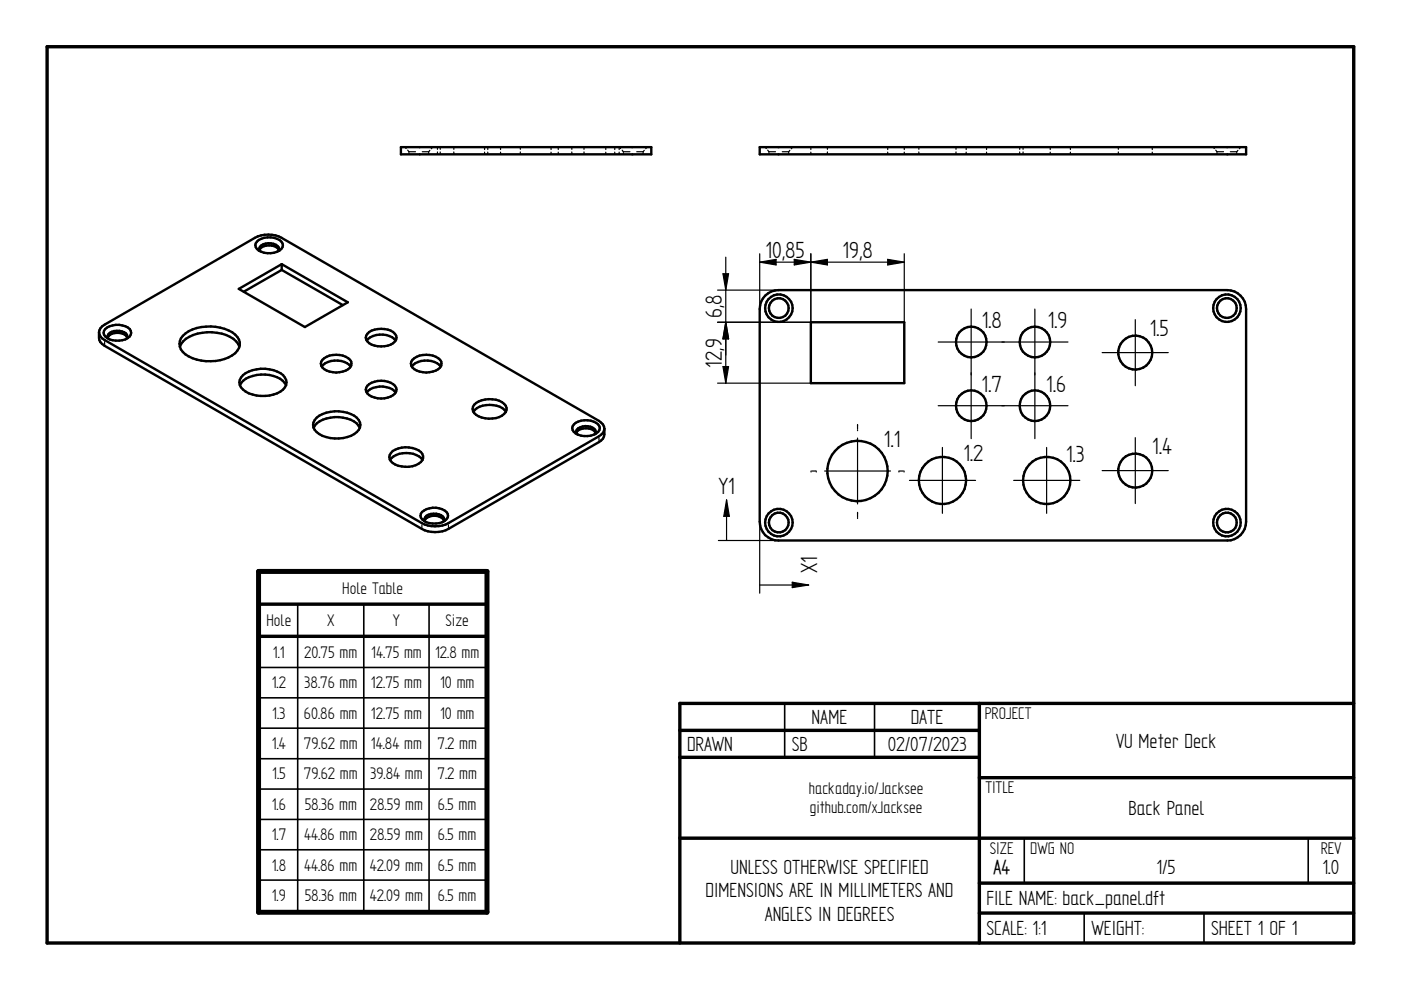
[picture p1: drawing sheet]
<svg xmlns="http://www.w3.org/2000/svg" width="297mm" height="210mm" viewBox="0 0 297 210" stroke-linecap="round" stroke-linejoin="round" font-family="sans-serif">
<path d="M10 9.9h277v190h-277zM54.8 128.1h48.4M54.8 134.9h48.4M144.1 154.9h63.5M207.6 149.1v50.8M287 149.1h-142.9v50.8M144.1 160.6h63.5M144.1 177.7h142.9M207.6 164.9h79.4M207.6 187.2h79.4M207.6 193.6h79.4" fill="none" stroke="#000" stroke-width=".72"/>
<g fill="none" stroke="#000" stroke-width=".34">
<path d="M287 16.3v12.7M63.1 128.1v65.3M77.1 128.1v65.3M91 128.1v65.3M54.8 141.5h48.4M54.8 148h48.4M54.8 154.4h48.4M166.4 149.1v11.5M185.4 149.1v11.5M54.8 160.9h48.4M54.8 167.3h48.4M54.8 173.7h48.4"/>
<path d="M217.2 177.8v9.4M277.4 177.8v9.4M54.8 180.2h48.4M54.8 186.6h48.4M229.9 193.6v6.3M255.3 193.6v6.3"/>
</g>
<g fill="none" stroke="#000" stroke-width=".25">
<path d="M85.9 31.2l.2 .3M86.4 31.8l.3 .4M86.7 32.2h1.4M86.7 32.2v.1M86.7 32.5v.2M89.5 32.2h1.4M90.9 32.2v.1M90.9 32.6v.1M91.1 31.9l-.2 .3M91.7 31.2l-.3 .3M92.7 31.2v.5M92.7 32.2v.5"/>
<path d="M93.3 31.2v.5M93.3 32.2v.5M96.2 31.2v.5M96.2 32.2v.5M102.7 31.2v.5M102.7 32.3v.4M103.4 31.2v.5M103.4 32.3v.4M106.1 31.2v.5M106.1 32.3v.4M110.3 31.2v.5M110.3 32.2v.5"/>
<path d="M116.8 31.2v.5M116.8 32.3v.4M118.4 31.2v.5M118.4 32.3v.4M121.2 31.2v.5M121.2 32.2v.5M123.8 31.2v.5M123.8 32.2v.5M128.4 31.2v.5M128.4 32.3v.4M130.3 31.2v.5M130.3 32.3v.4"/>
<path d="M131.3 31.2v.5M131.3 32.3v.4M131.4 31.2l.2 .3M131.9 31.8l.3 .4M132.2 32.2h1.4M132.2 32.2v.1M132.2 32.5v.2M135 32.2h1.4M136.4 32.2v.1M136.4 32.6v.1M136.6 31.9l-.2 .3M137.2 31.2l-.3 .3"/>
<path d="M162.2 31.2l.3 .3M162.8 31.8l.2 .4M163 32.2h1.4M163 32.2v.1M163 32.5v.2M165.9 32.2h1.3M167.2 32.2v.1M167.2 32.6v.1M167.5 31.9l-.3 .3M168.1 31.2l-.3 .3M171.9 31.2v.5M171.9 32.3v.4"/>
<path d="M175.4 31.2v.5M175.4 32.2v.5M188.2 31.2v.5M188.2 32.3v.4M191.7 31.2v.5M191.7 32.3v.4M194.8 31.2v.5M194.8 32.2v.5M202.7 31.2v.5M202.7 32.2v.5M204.8 31.2v.5M204.8 32.3v.4"/>
<path d="M209.2 31.2v.5M209.2 32.3v.4M216.2 31.2v.5M216.2 32.2v.5M216.9 31.2v.5M216.9 32.2v.5M222.7 31.2v.5M222.7 32.3v.4M226.9 31.2v.5M226.9 32.3v.4M237.1 31.2v.5M237.1 32.2v.5"/>
<path d="M244.3 31.2v.5M244.3 32.3v.4M257.2 31.2l.3 .3M257.8 31.8l.2 .4M258 32.2h1.4M258 32.2v.1M258 32.5v.2M260.9 32.2h1.3M262.2 32.2v.1M262.2 32.6v.1M262.5 31.9l-.3 .3M263.1 31.2l-.3 .3"/>
<path d="M153.3 58h1.2l-.6 3.5zM153.9 54.5v26.7M161.1 53.8v11.7M161.1 55.6h30.6M161.1 55.6l3.4-.6v1.2zM168.4 55v1.2l7-1.2v1.2zM171.9 53.8v14.5h-19.8M188.2 55l3.5 .6-3.5 .6zM191.7 53.8v14.5M22.2 72.4v.6M152.1 61.5h13M153.3 77.7h1.2l-.6 3.5z"/>
<path d="M153.9 68.3l.6 3.5h-1.2zM198.9 72.5h27.5M205.9 65.5v27.5M219.4 65.5v27.5M233.7 74.8h14M240.7 67.8v14M127 92.9v.5M152.1 81.2h19.8M172 99.9h.1M172.1 99.9h.8M173.1 99.9h.1M174.8 99.9h14"/>
<path d="M181.8 91.1h.1M181.8 90h.1M181.8 90.2v.7M181.8 92.9v13.9M190.6 99.9h.1M190.7 99.9h.8M191.7 99.9h.1M198.9 86h27.5M199.8 94.9v13.9M221.9 94.9v13.9M233.7 99.8h14M240.7 92.8v14"/>
<path d="M89.4 111.3v.5M95.1 111.3v.5M152.3 114.6h12.8M154 106v8.6M154 106l.6 3.5h-1.1zM161.1 110.6v15.2M181.8 108.6h.1M181.8 109.7h.1M181.8 108.8v.8M192.8 101.9h14M214.9 101.9h14M161.1 124h10.3"/>
<path d="M168 123.4l3.4 .6-3.4 .6z"/>
</g>
<g fill="none" stroke="#000" stroke-width=".51">
<path d="M85 31.2h53.1v1.5h-53.1zM161.1 31.2h103.1v1.5h-103.1zM54.5 51.2a4.1 4.1 0 0 1 5.1 0 1.32 1.32 0 0 1-.9 2.2 3.7 3.7 0 0 1-4.5-1l-.1-.4zM55 53a2.7 2.7 0 0 1 4.1 0M55.2 53.3a1.11 1.11 0 0 1 0-1.2 1.11 1.11 0 0 1 1.1-.5 2.62 2.62 0 0 1 2.8 .9l-.1 .8M59.7 57.2l-8 4.6M59.7 57.2l13 7.5M59.7 56v1.2M21 70.4a2.42 2.42 0 0 0 1.2 2.9l67.2 38.8a6.2 6.2 0 0 0 5.7 0l31.9-18.4a2.3 2.3 0 0 0 1.1-2.8M21 70.4a1.99 1.99 0 0 1 1.2-1.6l31.9-18.4a6.2 6.2 0 0 1 5.6 0l67.3 38.8a2.03 2.03 0 0 1 1.1 1.7M21 70.4a1.98 1.98 0 0 0 1.2 1.7l67.2 38.8a6.2 6.2 0 0 0 5.7 0l31.9-18.4a1.9 1.9 0 0 0 1.1-1.6M22.3 69.8a4.2 4.2 0 0 1 5.2 0 1.4 1.4 0 0 1-.9 2.2 3.9 3.9 0 0 1-4.5-1v-.9z"/>
<path d="M22.9 71.5a2.65 2.65 0 0 1 4.1 0M23 71.8a1.17 1.17 0 0 1 1.2-1.6 2.75 2.75 0 0 1 2.7 .8l.1 .3-.2 .5M38.1 73.5a4.8 4.8 0 0 1 3.8-2.8 10.1 10.1 0 0 1 7.6 1.1l1 1.1 .3 .6M38.8 71.2a8.5 8.5 0 0 1 7.9-1.7 4.9 4.9 0 0 1 4.1 3.1 3.4 3.4 0 0 1-2.3 3.2 9.8 9.8 0 0 1-9.2-.7 2.55 2.55 0 0 1-.5-3.9zM50.6 61.3l9.1-5.3 14 8.1-9.1 5.2zM51.5 79.5a7.3 7.3 0 0 1 8.5 0 2.06 2.06 0 0 1-.5 3.5 7.5 7.5 0 0 1-8-.4 1.9 1.9 0 0 1 0-3.1zM68.2 77.7a4.3 4.3 0 0 1 6.1 0M68.4 76.3a4.6 4.6 0 0 1 5.8 0 1.43 1.43 0 0 1-.9 2.3 4.9 4.9 0 0 1-4.9-.7 1.17 1.17 0 0 1 0-1.6zM77.8 72.2a4.3 4.3 0 0 1 6.1 0M78.3 70.4a4.8 4.8 0 0 1 5.4 .4 1.43 1.43 0 0 1-.9 2.3 4.7 4.7 0 0 1-4.9-.7 1.25 1.25 0 0 1 .4-2zM87.3 77.7a4.3 4.3 0 0 1 6.1 0M87.5 76.3a4.6 4.6 0 0 1 5.8 0 1.43 1.43 0 0 1-.9 2.3 4.9 4.9 0 0 1-4.9-.7 1.17 1.17 0 0 1 0-1.6z"/>
<path d="M162.2 62.7a3.9 3.9 0 0 1 2.9-1.2h95.1a4 4 0 0 1 4 4v45.1a4 4 0 0 1-4 4h-95.1a3.9 3.9 0 0 1-4-4v-45.1a3.9 3.9 0 0 1 1.1-2.8zM171.9 68.3h19.8v12.9h-19.8zM50.9 81.7a4.2 4.2 0 0 1 3.5-2.2 6.5 6.5 0 0 1 6 1.7l.3 .5M66.5 90.7a4.3 4.3 0 0 1 3.6-2.1 6.4 6.4 0 0 1 5.9 1.6l.3 .5M67.1 88.6a7.3 7.3 0 0 1 8.5 0 2.02 2.02 0 0 1-.5 3.4 7.5 7.5 0 0 1-8-.4 1.9 1.9 0 0 1 0-3zM77.8 83.2a4.3 4.3 0 0 1 6.1 0M77.9 81.8a4.6 4.6 0 0 1 5.8 0 1.43 1.43 0 0 1-.9 2.3 4.6 4.6 0 0 1-4.9-.7 1.17 1.17 0 0 1 0-1.6zM82.7 97.5a4.9 4.9 0 0 1 6.6-.4l.3 .4M83.3 95.6a5.4 5.4 0 0 1 5.9 .2 1.49 1.49 0 0 1-.5 2.5 5.2 5.2 0 0 1-5.8-.5 1.42 1.42 0 0 1 .4-2.2zM100.4 87.3a4.7 4.7 0 0 1 5.6-1.1l1 .7 .3 .4M100.5 85.8a5.1 5.1 0 0 1 6.4-.2 1.46 1.46 0 0 1-.5 2.5 5.3 5.3 0 0 1-5.9-.5 1.34 1.34 0 0 1 0-1.8zM121.7 90a3.9 3.9 0 0 1 5.4 .4 1.38 1.38 0 0 1-1.2 1.8 3.7 3.7 0 0 1-4.5-1l-.1-.4z"/>
<path d="M122.2 91.8a2.65 2.65 0 0 1 4.1 0M126.3 91.8a1.38 1.38 0 0 0-1.7-1.4 2.26 2.26 0 0 0-2.4 1l.1 .7M126.3 91.8l-.2 .3M89.5 108.5a3.9 3.9 0 0 1 5.4 .4 1.74 1.74 0 0 1-1.8 2 3.7 3.7 0 0 1-3.9-1.2v-.8zM90 110.4a2.58 2.58 0 0 1 4.1 0M94.1 110.4a1.44 1.44 0 0 0-1.6-1.5 2.22 2.22 0 0 0-2.5 1.1l.2 .6M94.1 110.4l-.1 .2"/>
<circle cx="165.1" cy="65.3" r="2.09"/>
<circle cx="165.1" cy="65.4" r="2.92"/>
<circle cx="205.9" cy="72.5" r="3.2"/>
<circle cx="219.4" cy="72.5" r="3.2"/>
<circle cx="240.7" cy="74.8" r="3.6"/>
<circle cx="260.1" cy="65.3" r="2.09"/>
<circle cx="260.1" cy="65.3" r="2.92"/>
<circle cx="181.8" cy="99.9" r="6.4"/>
<circle cx="205.9" cy="86" r="3.2"/>
<circle cx="219.4" cy="86" r="3.2"/>
<circle cx="240.7" cy="99.8" r="3.6"/>
<circle cx="165.1" cy="110.8" r="2.09"/>
<circle cx="165.1" cy="110.8" r="2.92"/>
<circle cx="199.8" cy="101.9" r="5"/>
<circle cx="221.9" cy="101.9" r="5"/>
<circle cx="260.1" cy="110.8" r="2.09"/>
<circle cx="260.1" cy="110.8" r="2.92"/>
</g>
<path d="M153.3 58h1.2l-.6 3.5zM161.1 55.6l3.4-.6v1.2zM168.4 55l3.5 .6-3.5 .6zM171.9 55.6l3.5-.6v1.2zM188.2 55l3.5 .6-3.5 .6zM153.9 68.3l.6 3.5h-1.2zM153.3 77.7h1.2l-.6 3.5zM154 106l.6 3.5h-1.1zM168 123.4l3.4 .6-3.4 .6z" fill="#000"/>
<path d="M54.8 121.2h48.4v72.2h-48.4z" fill="none" stroke="#000" stroke-width="1.1"/>
<g font-size="5.6">
<text x="162.3" y="54.7">10,85</text>
<text x="178.6" y="54.7">19,8</text>
<text x="153" y="67.4" transform="rotate(-90 153 67.4)">6,8</text>
<text x="208.1" y="69.6">1.8</text>
<text x="222.2" y="69.5">1.9</text>
<text x="243.8" y="71.2">1.5</text>
<text x="153" y="77.9" transform="rotate(-90 153 77.9)">12,9</text>
<text x="208.1" y="83.1">1.7</text>
<text x="221.8" y="83.1">1.6</text>
<text x="187.4" y="94.7">1.1</text>
<text x="204.3" y="97.8">1.2</text>
<text x="226" y="97.9">1.3</text>
<text x="244.3" y="96.3">1.4</text>
<text x="152.3" y="104.8">Y1</text>
<text x="173.2" y="121.6" transform="rotate(-90 173.2 121.6)">X1</text>
</g>
<g font-size="4.9">
<text x="172.1" y="153.5">NAME</text>
<text x="193.1" y="153.5">DATE</text>
<text x="145.7" y="159.2">DRAWN</text>
<text x="167.9" y="159.2">SB</text>
<text x="188.2" y="159.2">02/07/2023</text>
<text x="236.6" y="158.5">VU Meter Deck</text>
<text x="239.3" y="172.8">Back Panel</text>
<text x="154.9" y="185.3">UNLESS OTHERWISE SPECIFIED</text>
<text x="245.2" y="185.3">1/5</text>
<text x="280.4" y="185.3">1.0</text>
<text x="149.6" y="190.3">DIMENSIONS ARE IN MILLIMETERS AND</text>
<text x="209.2" y="191.9">FILE NAME: back_panel.dft</text>
<text x="162.1" y="195.2">ANGLES IN DEGREES</text>
<text x="209.2" y="198.2">SCALE: 1:1</text>
<text x="231.4" y="198.2">WEIGHT:</text>
<text x="256.8" y="198.3">SHEET 1 OF 1</text>
</g>
<text font-size="4.8" x="210.6" y="185.2">A4</text>
<g font-size="4.1">
<text x="208.8" y="152.5">PROJECT</text>
<text x="208.9" y="168.1">TITLE</text>
<text x="209.8" y="181">SIZE</text>
<text x="218.4" y="181">DWG NO</text>
<text x="280" y="181">REV</text>
</g>
<g font-size="4">
<text x="72.6" y="125.9">Hole Table</text>
<text x="56.5" y="132.7">Hole</text>
<text x="69.3" y="132.7">X</text>
<text x="83.3" y="132.7">Y</text>
<text x="94.5" y="132.7">Size</text>
<text x="57.9" y="139.5">1.1</text>
<text x="64.5" y="139.5">20.75 mm</text>
<text x="78.7" y="139.5">14.75 mm</text>
<text x="92.2" y="139.5">12.8 mm</text>
<text x="57.6" y="145.9">1.2</text>
<text x="64.5" y="145.9">38.76 mm</text>
<text x="78.7" y="145.9">12.75 mm</text>
<text x="93.3" y="145.9">10 mm</text>
<text x="57.7" y="152.4">1.3</text>
<text x="64.4" y="152.4">60.86 mm</text>
<text x="78.7" y="152.4">12.75 mm</text>
<text x="93.3" y="152.4">10 mm</text>
<text x="57.7" y="158.8">1.4</text>
<text x="64.4" y="158.8">79.62 mm</text>
<text x="78.7" y="158.8">14.84 mm</text>
<text x="92.7" y="158.8">7.2 mm</text>
<text x="57.7" y="165.3">1.5</text>
<text x="64.4" y="165.3">79.62 mm</text>
<text x="78.5" y="165.3">39.84 mm</text>
<text x="92.7" y="165.3">7.2 mm</text>
<text x="57.6" y="171.7">1.6</text>
<text x="64.6" y="171.7">58.36 mm</text>
<text x="78.4" y="171.7">28.59 mm</text>
<text x="92.8" y="171.7">6.5 mm</text>
<text x="171.5" y="168.4">hackaday.io/Jacksee</text>
<text x="171.7" y="172.5">github.com/xJacksee</text>
<text x="57.6" y="178.1">1.7</text>
<text x="64.5" y="178.1">44.86 mm</text>
<text x="78.4" y="178.1">28.59 mm</text>
<text x="92.8" y="178.1">6.5 mm</text>
<text x="57.6" y="184.6">1.8</text>
<text x="64.5" y="184.6">44.86 mm</text>
<text x="78.4" y="184.6">42.09 mm</text>
<text x="92.8" y="184.6">6.5 mm</text>
<text x="57.6" y="191">1.9</text>
<text x="64.6" y="191">58.36 mm</text>
<text x="78.4" y="191">42.09 mm</text>
<text x="92.8" y="191">6.5 mm</text>
</g>
</svg>
